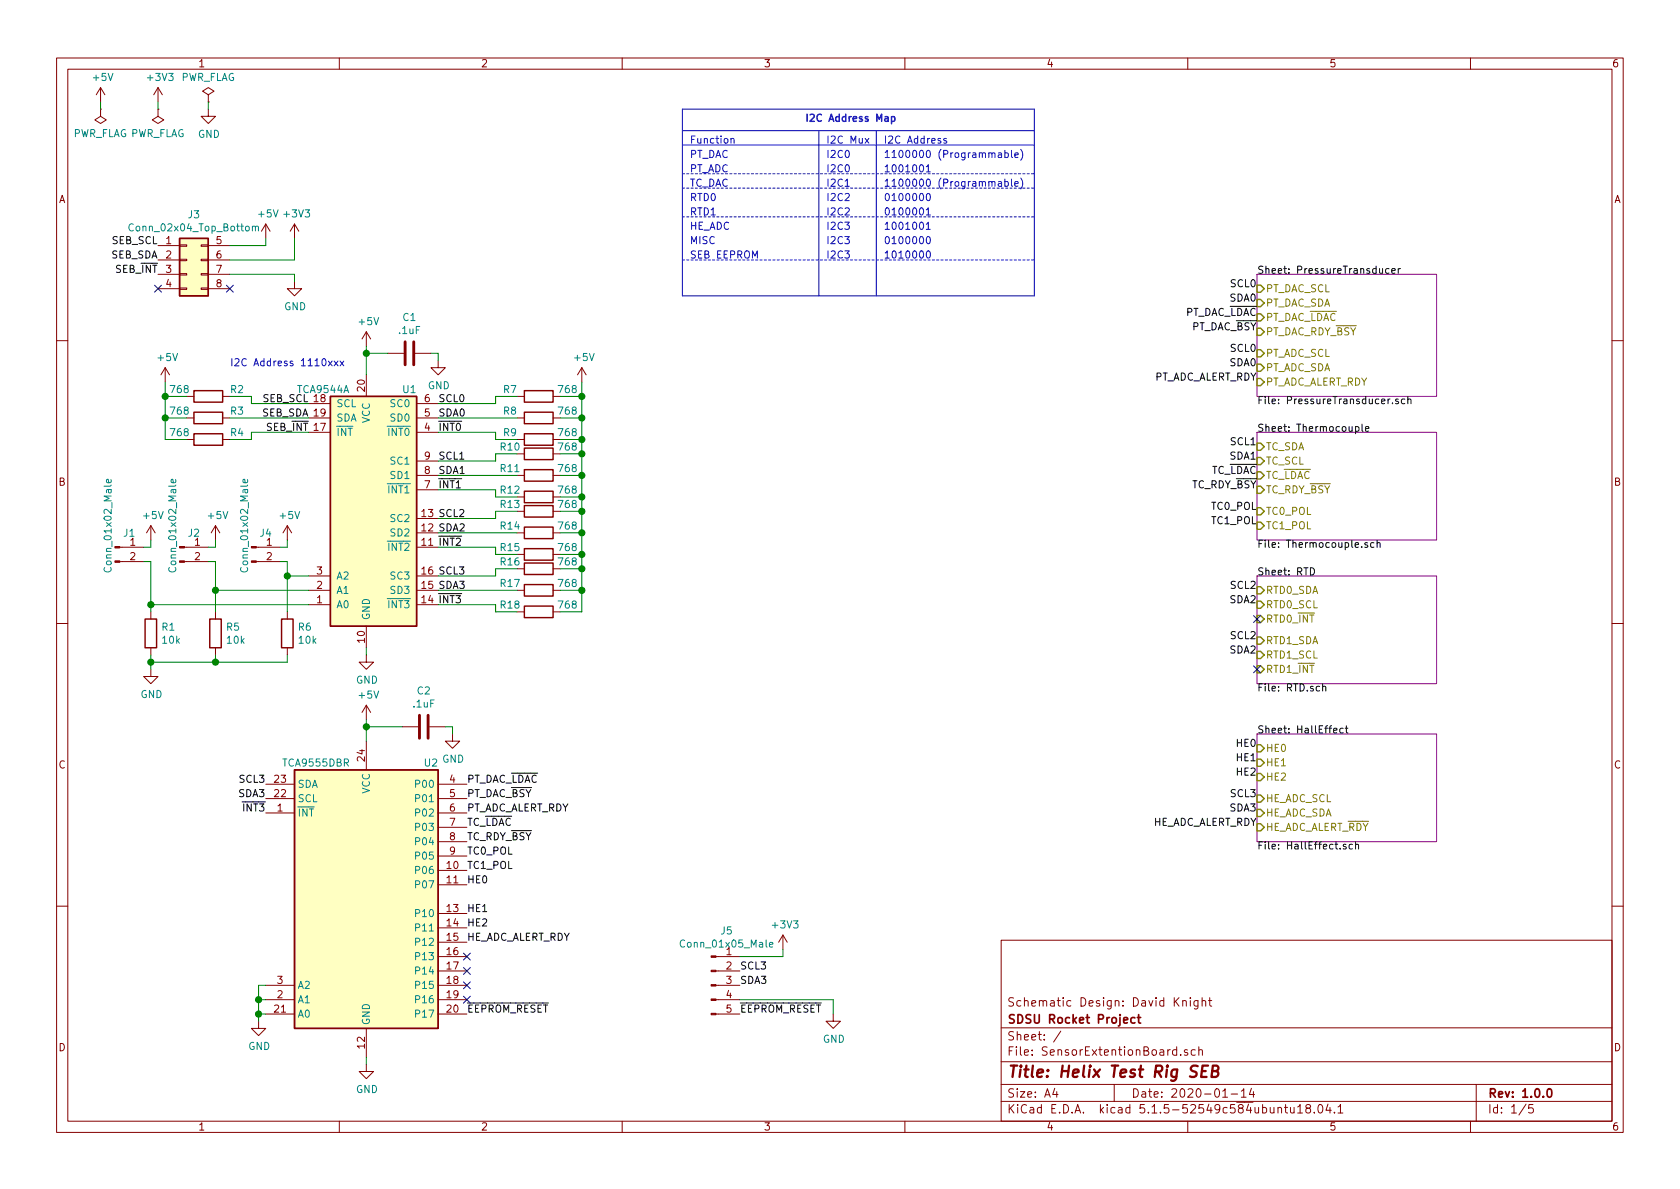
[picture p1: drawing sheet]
EESchema Schematic File Version 4
EELAYER 30 0
EELAYER END
$Descr A4 11693 8268
encoding utf-8
Sheet 1 5
Title "Helix Test Rig SEB"
Date "2020-01-14"
Rev "1.0.0"
Comp "SDSU Rocket Project"
Comment1 "Schematic Design: David Knight"
Comment2 ""
Comment3 ""
Comment4 ""
$EndDescr
$Sheet
S 8750 5100 1250 750 
U 5E059E7A
F0 "HallEffect" 50
F1 "HallEffect.sch" 50
F2 "HE0" I L 8750 5200 50 
F3 "HE1" I L 8750 5300 50 
F4 "HE2" I L 8750 5400 50 
F5 "HE_ADC_ALERT_~RDY" I L 8750 5750 50 
F6 "HE_ADC_SCL" I L 8750 5550 50 
F7 "HE_ADC_SDA" I L 8750 5650 50 
$EndSheet
$Sheet
S 8750 3000 1250 750 
U 5E059E8F
F0 "Thermocouple" 50
F1 "Thermocouple.sch" 50
F2 "TC_SDA" I L 8750 3100 50 
F3 "TC_SCL" I L 8750 3200 50 
F4 "TC_~LDAC" I L 8750 3300 50 
F5 "TC_RDY_~BSY" I L 8750 3400 50 
F6 "TC0_POL" I L 8750 3550 50 
F7 "TC1_POL" I L 8750 3650 50 
$EndSheet
$Sheet
S 8750 4000 1250 750 
U 5E059E9F
F0 "RTD" 50
F1 "RTD.sch" 50
F2 "RTD0_SDA" I L 8750 4100 50 
F3 "RTD0_SCL" I L 8750 4200 50 
F4 "RTD0_~INT" I L 8750 4300 50 
F5 "RTD1_SDA" I L 8750 4450 50 
F6 "RTD1_SCL" I L 8750 4550 50 
F7 "RTD1_~INT" I L 8750 4650 50 
$EndSheet
Text Label 2150 2800 2    50   ~ 0
SEB_SCL
Text Label 2150 2900 2    50   ~ 0
SEB_SDA
$Comp
L power:GND #PWR014
U 1 1
P 2550 4550
F 0 "#PWR014" H 2550 4300 50  0001 C CNN
F 1 "GND" H 2555 4377 50  0000 C CNN
F 2 "" H 2550 4550 50  0001 C CNN
F 3 "" H 2550 4550 50  0001 C CNN
	1    2550 4550
	1    0    0    -1  
$EndComp
Wire Wire Line
	2550 4550 2550 4500
$Comp
L power:+5V #PWR013
U 1 1
P 2550 2400
F 0 "#PWR013" H 2550 2250 50  0001 C CNN
F 1 "+5V" H 2565 2573 50  0000 C CNN
F 2 "" H 2550 2400 50  0001 C CNN
F 3 "" H 2550 2400 50  0001 C CNN
	1    2550 2400
	1    0    0    -1  
$EndComp
Wire Wire Line
	2550 2400 2550 2450
Text Label 1100 1700 2    50   ~ 0
SEB_SCL
Text Label 1100 1800 2    50   ~ 0
SEB_SDA
$Comp
L power:+5V #PWR09
U 1 1
P 1850 1650
F 0 "#PWR09" H 1850 1500 50  0001 C CNN
F 1 "+5V" H 1865 1823 50  0000 C CNN
F 2 "" H 1850 1650 50  0001 C CNN
F 3 "" H 1850 1650 50  0001 C CNN
	1    1850 1650
	1    0    0    -1  
$EndComp
Wire Wire Line
	1600 1700 1850 1700
Wire Wire Line
	1850 1700 1850 1650
Text Notes 4800 1000 0    50   ~ 0
Function
Text Notes 5750 1000 0    50   ~ 0
I2C Mux
Text Notes 6150 1000 0    50   ~ 0
I2C Address
Wire Notes Line style solid
	5700 900  5700 2050
Wire Notes Line style solid
	6100 900  6100 2050
Text Notes 5600 850  0    50   ~ 10
I2C Address Map
Wire Notes Line style solid
	4750 750  4750 2050
Wire Notes Line style solid
	7200 750  7200 2050
Text Notes 6150 1100 0    50   ~ 0
1100000 (Programmable)
Text Notes 4800 1100 0    50   ~ 0
PT_DAC
Text Notes 5750 1100 0    50   ~ 0
I2C0
Wire Notes Line style solid
	4750 900  7200 900 
Wire Notes Line style solid
	4750 750  7200 750 
Wire Notes Line style solid
	4750 2050 7200 2050
Text Notes 4800 1200 0    50   ~ 0
PT_ADC
Text Notes 6150 1200 0    50   ~ 0
1001001
Text Notes 5750 1200 0    50   ~ 0
I2C0
Text Notes 6150 1300 0    50   ~ 0
1100000 (Programmable)
Text Notes 5750 1300 0    50   ~ 0
I2C1
Text Notes 4800 1300 0    50   ~ 0
TC_DAC
Text Notes 4800 1400 0    50   ~ 0
RTD0
Text Notes 4800 1500 0    50   ~ 0
RTD1
Text Notes 6150 1400 0    50   ~ 0
0100000
Text Notes 6150 1500 0    50   ~ 0
0100001
Text Notes 5750 1400 0    50   ~ 0
I2C2
Text Notes 5750 1500 0    50   ~ 0
I2C2
Wire Notes Line style solid
	4750 1000 7200 1000
$Comp
L power:GND #PWR03
U 1 1
P 1050 4650
F 0 "#PWR03" H 1050 4400 50  0001 C CNN
F 1 "GND" H 1055 4477 50  0000 C CNN
F 2 "" H 1050 4650 50  0001 C CNN
F 3 "" H 1050 4650 50  0001 C CNN
	1    1050 4650
	1    0    0    -1  
$EndComp
$Comp
L Connector:Conn_01x02_Male J4
U 1 1
P 1750 3800
F 0 "J4" H 1850 3900 50  0000 C CNN
F 1 "Conn_01x02_Male" V 1700 3950 50  0000 C CNN
F 2 "Connector_PinHeader_2.54mm:PinHeader_1x02_P2.54mm_Vertical" H 1750 3800 50  0001 C CNN
F 3 "~" H 1750 3800 50  0001 C CNN
	1    1750 3800
	1    0    0    -1  
$EndComp
$Comp
L Connector:Conn_01x02_Male J2
U 1 1
P 1250 3800
F 0 "J2" H 1350 3900 50  0000 C CNN
F 1 "Conn_01x02_Male" V 1200 3950 50  0000 C CNN
F 2 "Connector_PinHeader_2.54mm:PinHeader_1x02_P2.54mm_Vertical" H 1250 3800 50  0001 C CNN
F 3 "~" H 1250 3800 50  0001 C CNN
	1    1250 3800
	1    0    0    -1  
$EndComp
$Comp
L Connector:Conn_01x02_Male J1
U 1 1
P 800 3800
F 0 "J1" H 900 3900 50  0000 C CNN
F 1 "Conn_01x02_Male" V 750 3950 50  0000 C CNN
F 2 "Connector_PinHeader_2.54mm:PinHeader_1x02_P2.54mm_Vertical" H 800 3800 50  0001 C CNN
F 3 "~" H 800 3800 50  0001 C CNN
	1    800  3800
	1    0    0    -1  
$EndComp
Wire Wire Line
	2150 4000 2000 4000
Wire Wire Line
	2000 4000 2000 3900
Wire Wire Line
	2000 3900 1950 3900
Wire Wire Line
	1950 3800 2000 3800
Wire Wire Line
	2000 3800 2000 3750
Wire Wire Line
	1500 4100 1500 3900
Wire Wire Line
	1500 3900 1450 3900
Wire Wire Line
	1450 3800 1500 3800
Wire Wire Line
	1500 3800 1500 3750
Wire Wire Line
	1050 4200 1050 3900
Wire Wire Line
	1050 3900 1000 3900
Wire Wire Line
	1000 3800 1050 3800
Wire Wire Line
	1050 3800 1050 3750
Connection ~ 2000 4000
Wire Wire Line
	1500 4250 1500 4100
Connection ~ 1500 4100
Wire Wire Line
	1050 4250 1050 4200
Connection ~ 1050 4200
Wire Wire Line
	1050 4550 1050 4600
Wire Wire Line
	1500 4600 1500 4550
Connection ~ 1050 4600
Wire Wire Line
	1050 4600 1050 4650
Wire Wire Line
	2000 4600 2000 4550
$Comp
L power:+5V #PWR010
U 1 1
P 2000 3750
F 0 "#PWR010" H 2000 3600 50  0001 C CNN
F 1 "+5V" H 2015 3923 50  0000 C CNN
F 2 "" H 2000 3750 50  0001 C CNN
F 3 "" H 2000 3750 50  0001 C CNN
	1    2000 3750
	1    0    0    -1  
$EndComp
$Comp
L power:+5V #PWR07
U 1 1
P 1500 3750
F 0 "#PWR07" H 1500 3600 50  0001 C CNN
F 1 "+5V" H 1515 3923 50  0000 C CNN
F 2 "" H 1500 3750 50  0001 C CNN
F 3 "" H 1500 3750 50  0001 C CNN
	1    1500 3750
	1    0    0    -1  
$EndComp
$Comp
L power:+5V #PWR02
U 1 1
P 1050 3750
F 0 "#PWR02" H 1050 3600 50  0001 C CNN
F 1 "+5V" H 1065 3923 50  0000 C CNN
F 2 "" H 1050 3750 50  0001 C CNN
F 3 "" H 1050 3750 50  0001 C CNN
	1    1050 3750
	1    0    0    -1  
$EndComp
Wire Wire Line
	1500 4100 2150 4100
Wire Wire Line
	1050 4200 2150 4200
Wire Wire Line
	2000 4000 2000 4250
Wire Wire Line
	1500 4600 2000 4600
Wire Wire Line
	1050 4600 1500 4600
Connection ~ 1500 4600
$Comp
L Interface_Expansion:TCA9544A U1
U 1 1
P 2550 3500
F 0 "U1" H 2850 4300 50  0000 C CNN
F 1 "TCA9544A" H 2250 4300 50  0000 C CNN
F 2 "Package_SO:TSSOP-20_4.4x6.5mm_P0.65mm" H 3550 2600 50  0001 C CNN
F 3 "http://www.ti.com/lit/ds/symlink/tca9544a.pdf" H 2600 3750 50  0001 C CNN
	1    2550 3500
	1    0    0    -1  
$EndComp
Text Label 2150 3000 2    50   ~ 0
SEB_~INT
Text Label 1100 1900 2    50   ~ 0
SEB_~INT
Text Notes 4800 1600 0    50   ~ 0
HE_ADC
Text Notes 5750 1600 0    50   ~ 0
I2C3
Text Notes 6150 1600 0    50   ~ 0
1001001
Text Label 3050 2800 0    50   ~ 0
SCL0
Text Label 3050 2900 0    50   ~ 0
SDA0
Text Label 3050 3000 0    50   ~ 0
~INT0
Text Label 3050 3200 0    50   ~ 0
SCL1
Text Label 3050 3300 0    50   ~ 0
SDA1
Text Label 3050 3400 0    50   ~ 0
~INT1
Text Label 3050 3600 0    50   ~ 0
SCL2
Text Label 3050 3700 0    50   ~ 0
SDA2
Text Label 3050 3800 0    50   ~ 0
~INT2
Text Label 3050 4000 0    50   ~ 0
SCL3
Text Label 3050 4100 0    50   ~ 0
SDA3
Text Label 3050 4200 0    50   ~ 0
~INT3
Text Label 8750 2000 2    50   ~ 0
SCL0
Text Label 8750 2100 2    50   ~ 0
SDA0
Text Label 8750 2450 2    50   ~ 0
SCL0
Text Label 8750 2550 2    50   ~ 0
SDA0
Text Label 8750 3100 2    50   ~ 0
SCL1
Text Label 8750 3200 2    50   ~ 0
SDA1
Text Label 8750 4100 2    50   ~ 0
SCL2
Text Label 8750 4200 2    50   ~ 0
SDA2
Text Label 8750 4450 2    50   ~ 0
SCL2
Text Label 8750 4550 2    50   ~ 0
SDA2
Text Label 8750 5550 2    50   ~ 0
SCL3
Text Label 8750 5650 2    50   ~ 0
SDA3
$Comp
L Interface_Expansion:TCA9555DBR U2
U 1 1
P 2550 6250
F 0 "U2" H 3000 7200 50  0000 C CNN
F 1 "TCA9555DBR" H 2200 7200 50  0000 C CNN
F 2 "Package_SO:SSOP-24_5.3x8.2mm_P0.65mm" H 3600 5250 50  0001 C CNN
F 3 "http://www.ti.com/lit/ds/symlink/tca9555.pdf" H 2050 7150 50  0001 C CNN
	1    2550 6250
	1    0    0    -1  
$EndComp
$Comp
L power:GND #PWR016
U 1 1
P 2550 7400
F 0 "#PWR016" H 2550 7150 50  0001 C CNN
F 1 "GND" H 2555 7227 50  0000 C CNN
F 2 "" H 2550 7400 50  0001 C CNN
F 3 "" H 2550 7400 50  0001 C CNN
	1    2550 7400
	1    0    0    -1  
$EndComp
Wire Wire Line
	2550 7400 2550 7350
$Comp
L power:+5V #PWR015
U 1 1
P 2550 5000
F 0 "#PWR015" H 2550 4850 50  0001 C CNN
F 1 "+5V" H 2565 5173 50  0000 C CNN
F 2 "" H 2550 5000 50  0001 C CNN
F 3 "" H 2550 5000 50  0001 C CNN
	1    2550 5000
	1    0    0    -1  
$EndComp
Wire Wire Line
	2550 5000 2550 5050
Text Notes 4800 1700 0    50   ~ 0
MISC
Text Notes 5750 1700 0    50   ~ 0
I2C3
Text Notes 6150 1700 0    50   ~ 0
0100000
Wire Notes Line
	4750 1200 7200 1200
Wire Notes Line
	4750 1300 7200 1300
Wire Notes Line
	4750 1500 7200 1500
Wire Notes Line
	4750 1800 7200 1800
$Sheet
S 8750 1900 1250 850 
U 5E059EAC
F0 "PressureTransducer" 50
F1 "PressureTransducer.sch" 50
F2 "PT_DAC_SCL" I L 8750 2000 50 
F3 "PT_DAC_SDA" I L 8750 2100 50 
F4 "PT_DAC_RDY_~BSY" I L 8750 2300 50 
F5 "PT_ADC_SCL" I L 8750 2450 50 
F6 "PT_ADC_SDA" I L 8750 2550 50 
F7 "PT_ADC_ALERT_RDY" I L 8750 2650 50 
F8 "PT_DAC_~LDAC" I L 8750 2200 50 
$EndSheet
Text Label 3250 6150 0    50   ~ 0
HE0
Text Label 3250 6350 0    50   ~ 0
HE1
Text Label 3250 6450 0    50   ~ 0
HE2
Text Label 8750 5400 2    50   ~ 0
HE2
Text Label 8750 5300 2    50   ~ 0
HE1
Text Label 8750 5200 2    50   ~ 0
HE0
Text Label 8750 3550 2    50   ~ 0
TC0_POL
Text Label 8750 3650 2    50   ~ 0
TC1_POL
Text Label 3250 5950 0    50   ~ 0
TC0_POL
Text Label 3250 6050 0    50   ~ 0
TC1_POL
Text Label 8750 3300 2    50   ~ 0
TC_~LDAC
Text Label 8750 3400 2    50   ~ 0
TC_RDY_~BSY
Text Label 3250 5750 0    50   ~ 0
TC_~LDAC
Text Label 3250 5850 0    50   ~ 0
TC_RDY_~BSY
Text Label 8750 2200 2    50   ~ 0
PT_DAC_~LDAC
Text Label 8750 2300 2    50   ~ 0
PT_DAC_~BSY
Text Label 8750 2650 2    50   ~ 0
PT_ADC_ALERT_RDY
Text Label 3250 5450 0    50   ~ 0
PT_DAC_~LDAC
Text Label 3250 5550 0    50   ~ 0
PT_DAC_~BSY
Text Label 3250 5650 0    50   ~ 0
PT_ADC_ALERT_RDY
Text Label 8750 5750 2    50   ~ 0
HE_ADC_ALERT_RDY
Text Label 3250 6550 0    50   ~ 0
HE_ADC_ALERT_RDY
Text Label 1850 5450 2    50   ~ 0
SCL3
Text Label 1850 5550 2    50   ~ 0
SDA3
Text Label 1850 5650 2    50   ~ 0
~INT3
$Comp
L power:GND #PWR08
U 1 1
P 1800 7100
F 0 "#PWR08" H 1800 6850 50  0001 C CNN
F 1 "GND" H 1805 6927 50  0000 C CNN
F 2 "" H 1800 7100 50  0001 C CNN
F 3 "" H 1800 7100 50  0001 C CNN
	1    1800 7100
	1    0    0    -1  
$EndComp
Wire Wire Line
	1800 7100 1800 7050
Wire Wire Line
	1800 6850 1850 6850
Wire Wire Line
	1850 6950 1800 6950
Connection ~ 1800 6950
Wire Wire Line
	1800 6950 1800 6850
Wire Wire Line
	1800 7050 1850 7050
Connection ~ 1800 7050
Wire Wire Line
	1800 7050 1800 6950
Wire Wire Line
	3050 3000 3450 3000
Wire Wire Line
	3450 3000 3450 3050
Wire Wire Line
	3450 3050 3600 3050
Wire Wire Line
	3050 2900 3600 2900
Wire Wire Line
	3050 2800 3450 2800
Wire Wire Line
	3450 2800 3450 2750
Wire Wire Line
	3450 2750 3600 2750
Wire Wire Line
	4050 3050 4050 2900
Connection ~ 4050 2750
Connection ~ 4050 2900
Wire Wire Line
	4050 2900 4050 2750
$Comp
L power:+5V #PWR019
U 1 1
P 4050 2650
F 0 "#PWR019" H 4050 2500 50  0001 C CNN
F 1 "+5V" H 4065 2823 50  0000 C CNN
F 2 "" H 4050 2650 50  0001 C CNN
F 3 "" H 4050 2650 50  0001 C CNN
	1    4050 2650
	1    0    0    -1  
$EndComp
Wire Wire Line
	4050 2650 4050 2750
Wire Wire Line
	3050 3400 3450 3400
Wire Wire Line
	3450 3400 3450 3450
Wire Wire Line
	3450 3450 3600 3450
Wire Wire Line
	3050 3300 3600 3300
Wire Wire Line
	3050 3200 3450 3200
Wire Wire Line
	3450 3200 3450 3150
Wire Wire Line
	3450 3150 3600 3150
Wire Wire Line
	4050 3450 4050 3300
Connection ~ 4050 3150
Connection ~ 4050 3300
Wire Wire Line
	4050 3300 4050 3150
Wire Wire Line
	4050 3050 4050 3150
Connection ~ 4050 3050
Wire Wire Line
	3050 3800 3450 3800
Wire Wire Line
	3450 3800 3450 3850
Wire Wire Line
	3450 3850 3600 3850
Wire Wire Line
	3050 3700 3600 3700
Wire Wire Line
	3050 3600 3450 3600
Wire Wire Line
	3450 3600 3450 3550
Wire Wire Line
	3450 3550 3600 3550
Wire Wire Line
	4050 3850 4050 3700
Connection ~ 4050 3550
Connection ~ 4050 3700
Wire Wire Line
	4050 3700 4050 3550
Wire Wire Line
	4050 3450 4050 3550
Wire Wire Line
	3050 4200 3450 4200
Wire Wire Line
	3450 4200 3450 4250
Wire Wire Line
	3450 4250 3600 4250
Wire Wire Line
	3050 4100 3600 4100
Wire Wire Line
	3050 4000 3450 4000
Wire Wire Line
	3450 4000 3450 3950
Wire Wire Line
	3450 3950 3600 3950
Wire Wire Line
	4050 4250 4050 4100
Connection ~ 4050 3950
Connection ~ 4050 4100
Wire Wire Line
	4050 4100 4050 3950
Wire Wire Line
	4050 3850 4050 3950
$Comp
L Device:R R2
U 1 1
P 1450 2750
F 0 "R2" V 1400 2550 50  0000 C CNN
F 1 "768" V 1400 2950 50  0000 C CNN
F 2 "Resistor_SMD:R_1206_3216Metric_Pad1.42x1.75mm_HandSolder" V 1380 2750 50  0001 C CNN
F 3 "~" H 1450 2750 50  0001 C CNN
	1    1450 2750
	0    -1   1    0   
$EndComp
Wire Wire Line
	2150 3000 1750 3000
Wire Wire Line
	1750 3000 1750 3050
Wire Wire Line
	1750 3050 1600 3050
Wire Wire Line
	2150 2900 1600 2900
Wire Wire Line
	2150 2800 1750 2800
Wire Wire Line
	1750 2800 1750 2750
Wire Wire Line
	1750 2750 1600 2750
Wire Wire Line
	1150 3050 1150 2900
Connection ~ 1150 2750
Connection ~ 1150 2900
Wire Wire Line
	1150 2900 1150 2750
Wire Wire Line
	1150 2650 1150 2750
$Comp
L power:+5V #PWR05
U 1 1
P 1150 2650
F 0 "#PWR05" H 1150 2500 50  0001 C CNN
F 1 "+5V" H 1165 2823 50  0000 C CNN
F 2 "" H 1150 2650 50  0001 C CNN
F 3 "" H 1150 2650 50  0001 C CNN
	1    1150 2650
	1    0    0    -1  
$EndComp
NoConn ~ 8750 4300
NoConn ~ 8750 4650
NoConn ~ 3250 6650
NoConn ~ 3250 6750
NoConn ~ 3250 6850
NoConn ~ 3250 6950
Wire Wire Line
	1150 2750 1300 2750
Wire Wire Line
	1150 2900 1300 2900
Wire Wire Line
	1150 3050 1300 3050
$Comp
L Device:R R3
U 1 1
P 1450 2900
F 0 "R3" V 1400 2700 50  0000 C CNN
F 1 "768" V 1400 3100 50  0000 C CNN
F 2 "Resistor_SMD:R_1206_3216Metric_Pad1.42x1.75mm_HandSolder" V 1380 2900 50  0001 C CNN
F 3 "~" H 1450 2900 50  0001 C CNN
	1    1450 2900
	0    -1   1    0   
$EndComp
$Comp
L Device:R R4
U 1 1
P 1450 3050
F 0 "R4" V 1400 2850 50  0000 C CNN
F 1 "768" V 1400 3250 50  0000 C CNN
F 2 "Resistor_SMD:R_1206_3216Metric_Pad1.42x1.75mm_HandSolder" V 1380 3050 50  0001 C CNN
F 3 "~" H 1450 3050 50  0001 C CNN
	1    1450 3050
	0    -1   1    0   
$EndComp
$Comp
L Device:R R7
U 1 1
P 3750 2750
F 0 "R7" V 3700 2550 50  0000 C CNN
F 1 "768" V 3700 2950 50  0000 C CNN
F 2 "Resistor_SMD:R_1206_3216Metric_Pad1.42x1.75mm_HandSolder" V 3680 2750 50  0001 C CNN
F 3 "~" H 3750 2750 50  0001 C CNN
	1    3750 2750
	0    1    1    0   
$EndComp
$Comp
L Device:R R8
U 1 1
P 3750 2900
F 0 "R8" V 3700 2700 50  0000 C CNN
F 1 "768" V 3700 3100 50  0000 C CNN
F 2 "Resistor_SMD:R_1206_3216Metric_Pad1.42x1.75mm_HandSolder" V 3680 2900 50  0001 C CNN
F 3 "~" H 3750 2900 50  0001 C CNN
	1    3750 2900
	0    1    1    0   
$EndComp
$Comp
L Device:R R9
U 1 1
P 3750 3050
F 0 "R9" V 3700 2850 50  0000 C CNN
F 1 "768" V 3700 3250 50  0000 C CNN
F 2 "Resistor_SMD:R_1206_3216Metric_Pad1.42x1.75mm_HandSolder" V 3680 3050 50  0001 C CNN
F 3 "~" H 3750 3050 50  0001 C CNN
	1    3750 3050
	0    1    1    0   
$EndComp
$Comp
L Device:R R10
U 1 1
P 3750 3150
F 0 "R10" V 3700 2950 50  0000 C CNN
F 1 "768" V 3700 3350 50  0000 C CNN
F 2 "Resistor_SMD:R_1206_3216Metric_Pad1.42x1.75mm_HandSolder" V 3680 3150 50  0001 C CNN
F 3 "~" H 3750 3150 50  0001 C CNN
	1    3750 3150
	0    1    1    0   
$EndComp
$Comp
L Device:R R11
U 1 1
P 3750 3300
F 0 "R11" V 3700 3100 50  0000 C CNN
F 1 "768" V 3700 3500 50  0000 C CNN
F 2 "Resistor_SMD:R_1206_3216Metric_Pad1.42x1.75mm_HandSolder" V 3680 3300 50  0001 C CNN
F 3 "~" H 3750 3300 50  0001 C CNN
	1    3750 3300
	0    1    1    0   
$EndComp
$Comp
L Device:R R12
U 1 1
P 3750 3450
F 0 "R12" V 3700 3250 50  0000 C CNN
F 1 "768" V 3700 3650 50  0000 C CNN
F 2 "Resistor_SMD:R_1206_3216Metric_Pad1.42x1.75mm_HandSolder" V 3680 3450 50  0001 C CNN
F 3 "~" H 3750 3450 50  0001 C CNN
	1    3750 3450
	0    1    1    0   
$EndComp
$Comp
L Device:R R13
U 1 1
P 3750 3550
F 0 "R13" V 3700 3350 50  0000 C CNN
F 1 "768" V 3700 3750 50  0000 C CNN
F 2 "Resistor_SMD:R_1206_3216Metric_Pad1.42x1.75mm_HandSolder" V 3680 3550 50  0001 C CNN
F 3 "~" H 3750 3550 50  0001 C CNN
	1    3750 3550
	0    1    1    0   
$EndComp
$Comp
L Device:R R14
U 1 1
P 3750 3700
F 0 "R14" V 3700 3500 50  0000 C CNN
F 1 "768" V 3700 3900 50  0000 C CNN
F 2 "Resistor_SMD:R_1206_3216Metric_Pad1.42x1.75mm_HandSolder" V 3680 3700 50  0001 C CNN
F 3 "~" H 3750 3700 50  0001 C CNN
	1    3750 3700
	0    1    1    0   
$EndComp
$Comp
L Device:R R15
U 1 1
P 3750 3850
F 0 "R15" V 3700 3650 50  0000 C CNN
F 1 "768" V 3700 4050 50  0000 C CNN
F 2 "Resistor_SMD:R_1206_3216Metric_Pad1.42x1.75mm_HandSolder" V 3680 3850 50  0001 C CNN
F 3 "~" H 3750 3850 50  0001 C CNN
	1    3750 3850
	0    1    1    0   
$EndComp
$Comp
L Device:R R16
U 1 1
P 3750 3950
F 0 "R16" V 3700 3750 50  0000 C CNN
F 1 "768" V 3700 4150 50  0000 C CNN
F 2 "Resistor_SMD:R_1206_3216Metric_Pad1.42x1.75mm_HandSolder" V 3680 3950 50  0001 C CNN
F 3 "~" H 3750 3950 50  0001 C CNN
	1    3750 3950
	0    1    1    0   
$EndComp
$Comp
L Device:R R17
U 1 1
P 3750 4100
F 0 "R17" V 3700 3900 50  0000 C CNN
F 1 "768" V 3700 4300 50  0000 C CNN
F 2 "Resistor_SMD:R_1206_3216Metric_Pad1.42x1.75mm_HandSolder" V 3680 4100 50  0001 C CNN
F 3 "~" H 3750 4100 50  0001 C CNN
	1    3750 4100
	0    1    1    0   
$EndComp
$Comp
L Device:R R18
U 1 1
P 3750 4250
F 0 "R18" V 3700 4050 50  0000 C CNN
F 1 "768" V 3700 4450 50  0000 C CNN
F 2 "Resistor_SMD:R_1206_3216Metric_Pad1.42x1.75mm_HandSolder" V 3680 4250 50  0001 C CNN
F 3 "~" H 3750 4250 50  0001 C CNN
	1    3750 4250
	0    1    1    0   
$EndComp
Connection ~ 4050 3450
Connection ~ 4050 3850
Wire Wire Line
	3900 2750 4050 2750
Wire Wire Line
	3900 2900 4050 2900
Wire Wire Line
	3900 3050 4050 3050
Wire Wire Line
	3900 3150 4050 3150
Wire Wire Line
	3900 3300 4050 3300
Wire Wire Line
	3900 3450 4050 3450
Wire Wire Line
	3900 3550 4050 3550
Wire Wire Line
	3900 3700 4050 3700
Wire Wire Line
	3900 3850 4050 3850
Wire Wire Line
	3900 3950 4050 3950
Wire Wire Line
	3900 4100 4050 4100
Wire Wire Line
	3900 4250 4050 4250
$Comp
L Device:R R1
U 1 1
P 1050 4400
F 0 "R1" H 1120 4446 50  0000 L CNN
F 1 "10k" H 1120 4355 50  0000 L CNN
F 2 "Resistor_SMD:R_1206_3216Metric_Pad1.42x1.75mm_HandSolder" V 980 4400 50  0001 C CNN
F 3 "~" H 1050 4400 50  0001 C CNN
	1    1050 4400
	1    0    0    -1  
$EndComp
$Comp
L Device:R R5
U 1 1
P 1500 4400
F 0 "R5" H 1570 4446 50  0000 L CNN
F 1 "10k" H 1570 4355 50  0000 L CNN
F 2 "Resistor_SMD:R_1206_3216Metric_Pad1.42x1.75mm_HandSolder" V 1430 4400 50  0001 C CNN
F 3 "~" H 1500 4400 50  0001 C CNN
	1    1500 4400
	1    0    0    -1  
$EndComp
$Comp
L Device:R R6
U 1 1
P 2000 4400
F 0 "R6" H 2070 4446 50  0000 L CNN
F 1 "10k" H 2070 4355 50  0000 L CNN
F 2 "Resistor_SMD:R_1206_3216Metric_Pad1.42x1.75mm_HandSolder" V 1930 4400 50  0001 C CNN
F 3 "~" H 2000 4400 50  0001 C CNN
	1    2000 4400
	1    0    0    -1  
$EndComp
Text Notes 1600 2550 0    50   ~ 0
I2C Address 1110xxx
$Comp
L Device:C C1
U 1 1
P 2850 2450
F 0 "C1" V 2598 2450 50  0000 C CNN
F 1 ".1uF" V 2689 2450 50  0000 C CNN
F 2 "Capacitor_SMD:C_1206_3216Metric_Pad1.42x1.75mm_HandSolder" H 2888 2300 50  0001 C CNN
F 3 "~" H 2850 2450 50  0001 C CNN
	1    2850 2450
	0    1    1    0   
$EndComp
$Comp
L power:GND #PWR017
U 1 1
P 3050 2500
F 0 "#PWR017" H 3050 2250 50  0001 C CNN
F 1 "GND" H 3055 2327 50  0000 C CNN
F 2 "" H 3050 2500 50  0001 C CNN
F 3 "" H 3050 2500 50  0001 C CNN
	1    3050 2500
	1    0    0    -1  
$EndComp
Wire Wire Line
	2700 2450 2550 2450
Connection ~ 2550 2450
Wire Wire Line
	2550 2450 2550 2600
Wire Wire Line
	3000 2450 3050 2450
Wire Wire Line
	3050 2450 3050 2500
$Comp
L Device:C C2
U 1 1
P 2950 5050
F 0 "C2" V 2698 5050 50  0000 C CNN
F 1 ".1uF" V 2789 5050 50  0000 C CNN
F 2 "Capacitor_SMD:C_1206_3216Metric_Pad1.42x1.75mm_HandSolder" H 2988 4900 50  0001 C CNN
F 3 "~" H 2950 5050 50  0001 C CNN
	1    2950 5050
	0    1    1    0   
$EndComp
$Comp
L power:GND #PWR018
U 1 1
P 3150 5100
F 0 "#PWR018" H 3150 4850 50  0001 C CNN
F 1 "GND" H 3155 4927 50  0000 C CNN
F 2 "" H 3150 5100 50  0001 C CNN
F 3 "" H 3150 5100 50  0001 C CNN
	1    3150 5100
	1    0    0    -1  
$EndComp
Wire Wire Line
	3100 5050 3150 5050
Wire Wire Line
	3150 5050 3150 5100
Wire Wire Line
	2800 5050 2550 5050
Connection ~ 2550 5050
Wire Wire Line
	2550 5050 2550 5150
$Comp
L Connector:Conn_01x05_Male J5
U 1 1
P 4950 6850
F 0 "J5" H 5058 7231 50  0000 C CNN
F 1 "Conn_01x05_Male" H 5058 7140 50  0000 C CNN
F 2 "Connector_Molex:Molex_MicroClasp_55932-0530_1x05_P2.00mm_Vertical" H 4950 6850 50  0001 C CNN
F 3 "~" H 4950 6850 50  0001 C CNN
	1    4950 6850
	1    0    0    -1  
$EndComp
$Comp
L power:+3V3 #PWR011
U 1 1
P 2050 1650
F 0 "#PWR011" H 2050 1500 50  0001 C CNN
F 1 "+3V3" H 2065 1823 50  0000 C CNN
F 2 "" H 2050 1650 50  0001 C CNN
F 3 "" H 2050 1650 50  0001 C CNN
	1    2050 1650
	1    0    0    -1  
$EndComp
Wire Wire Line
	1600 1800 2050 1800
Wire Wire Line
	2050 1800 2050 1650
$Comp
L power:GND #PWR012
U 1 1
P 2050 1950
F 0 "#PWR012" H 2050 1700 50  0001 C CNN
F 1 "GND" H 2055 1777 50  0000 C CNN
F 2 "" H 2050 1950 50  0001 C CNN
F 3 "" H 2050 1950 50  0001 C CNN
	1    2050 1950
	1    0    0    -1  
$EndComp
Wire Wire Line
	1600 1900 2050 1900
Wire Wire Line
	2050 1900 2050 1950
$Comp
L power:+3V3 #PWR020
U 1 1
P 5450 6600
F 0 "#PWR020" H 5450 6450 50  0001 C CNN
F 1 "+3V3" H 5465 6773 50  0000 C CNN
F 2 "" H 5450 6600 50  0001 C CNN
F 3 "" H 5450 6600 50  0001 C CNN
	1    5450 6600
	1    0    0    -1  
$EndComp
Wire Wire Line
	5150 6650 5450 6650
Wire Wire Line
	5450 6650 5450 6600
Text Label 5150 6750 0    50   ~ 0
SCL3
Text Label 5150 6850 0    50   ~ 0
SDA3
$Comp
L power:GND #PWR021
U 1 1
P 5800 7050
F 0 "#PWR021" H 5800 6800 50  0001 C CNN
F 1 "GND" H 5805 6877 50  0000 C CNN
F 2 "" H 5800 7050 50  0001 C CNN
F 3 "" H 5800 7050 50  0001 C CNN
	1    5800 7050
	1    0    0    -1  
$EndComp
Text Label 3250 7050 0    50   ~ 0
~EEPROM_RESET
Text Label 5150 7050 0    50   ~ 0
~EEPROM_RESET
Wire Wire Line
	5800 6950 5800 7050
Wire Wire Line
	5150 6950 5800 6950
$Comp
L power:PWR_FLAG #FLG01
U 1 1
P 700 750
F 0 "#FLG01" H 700 825 50  0001 C CNN
F 1 "PWR_FLAG" H 700 923 50  0000 C CNN
F 2 "" H 700 750 50  0001 C CNN
F 3 "~" H 700 750 50  0001 C CNN
	1    700  750 
	-1   0    0    1   
$EndComp
$Comp
L power:PWR_FLAG #FLG02
U 1 1
P 1100 750
F 0 "#FLG02" H 1100 825 50  0001 C CNN
F 1 "PWR_FLAG" H 1100 923 50  0000 C CNN
F 2 "" H 1100 750 50  0001 C CNN
F 3 "~" H 1100 750 50  0001 C CNN
	1    1100 750 
	-1   0    0    1   
$EndComp
$Comp
L power:PWR_FLAG #FLG03
U 1 1
P 1450 700
F 0 "#FLG03" H 1450 775 50  0001 C CNN
F 1 "PWR_FLAG" H 1450 873 50  0000 C CNN
F 2 "" H 1450 700 50  0001 C CNN
F 3 "~" H 1450 700 50  0001 C CNN
	1    1450 700 
	1    0    0    -1  
$EndComp
$Comp
L power:+5V #PWR01
U 1 1
P 700 700
F 0 "#PWR01" H 700 550 50  0001 C CNN
F 1 "+5V" H 715 873 50  0000 C CNN
F 2 "" H 700 700 50  0001 C CNN
F 3 "" H 700 700 50  0001 C CNN
	1    700  700 
	1    0    0    -1  
$EndComp
$Comp
L power:+3V3 #PWR04
U 1 1
P 1100 700
F 0 "#PWR04" H 1100 550 50  0001 C CNN
F 1 "+3V3" H 1115 873 50  0000 C CNN
F 2 "" H 1100 700 50  0001 C CNN
F 3 "" H 1100 700 50  0001 C CNN
	1    1100 700 
	1    0    0    -1  
$EndComp
Wire Wire Line
	700  700  700  750 
Wire Wire Line
	1100 700  1100 750 
$Comp
L power:GND #PWR06
U 1 1
P 1450 750
F 0 "#PWR06" H 1450 500 50  0001 C CNN
F 1 "GND" H 1455 577 50  0000 C CNN
F 2 "" H 1450 750 50  0001 C CNN
F 3 "" H 1450 750 50  0001 C CNN
	1    1450 750 
	1    0    0    -1  
$EndComp
Wire Wire Line
	1450 700  1450 750 
Text Notes 4800 1800 0    50   ~ 0
SEB EEPROM
Text Notes 5750 1800 0    50   ~ 0
I2C3
Text Notes 6150 1800 0    50   ~ 0
1010000
$Comp
L Connector_Generic:Conn_02x04_Top_Bottom J3
U 1 1
P 1300 1800
F 0 "J3" H 1350 2117 50  0000 C CNN
F 1 "Conn_02x04_Top_Bottom" H 1350 2026 50  0000 C CNN
F 2 "Connector_Molex:Molex_Micro-Fit_3.0_43045-0800_2x04_P3.00mm_Horizontal" H 1300 1800 50  0001 C CNN
F 3 "~" H 1300 1800 50  0001 C CNN
	1    1300 1800
	1    0    0    -1  
$EndComp
NoConn ~ 1600 2000
NoConn ~ 1100 2000
$EndSCHEMATC
